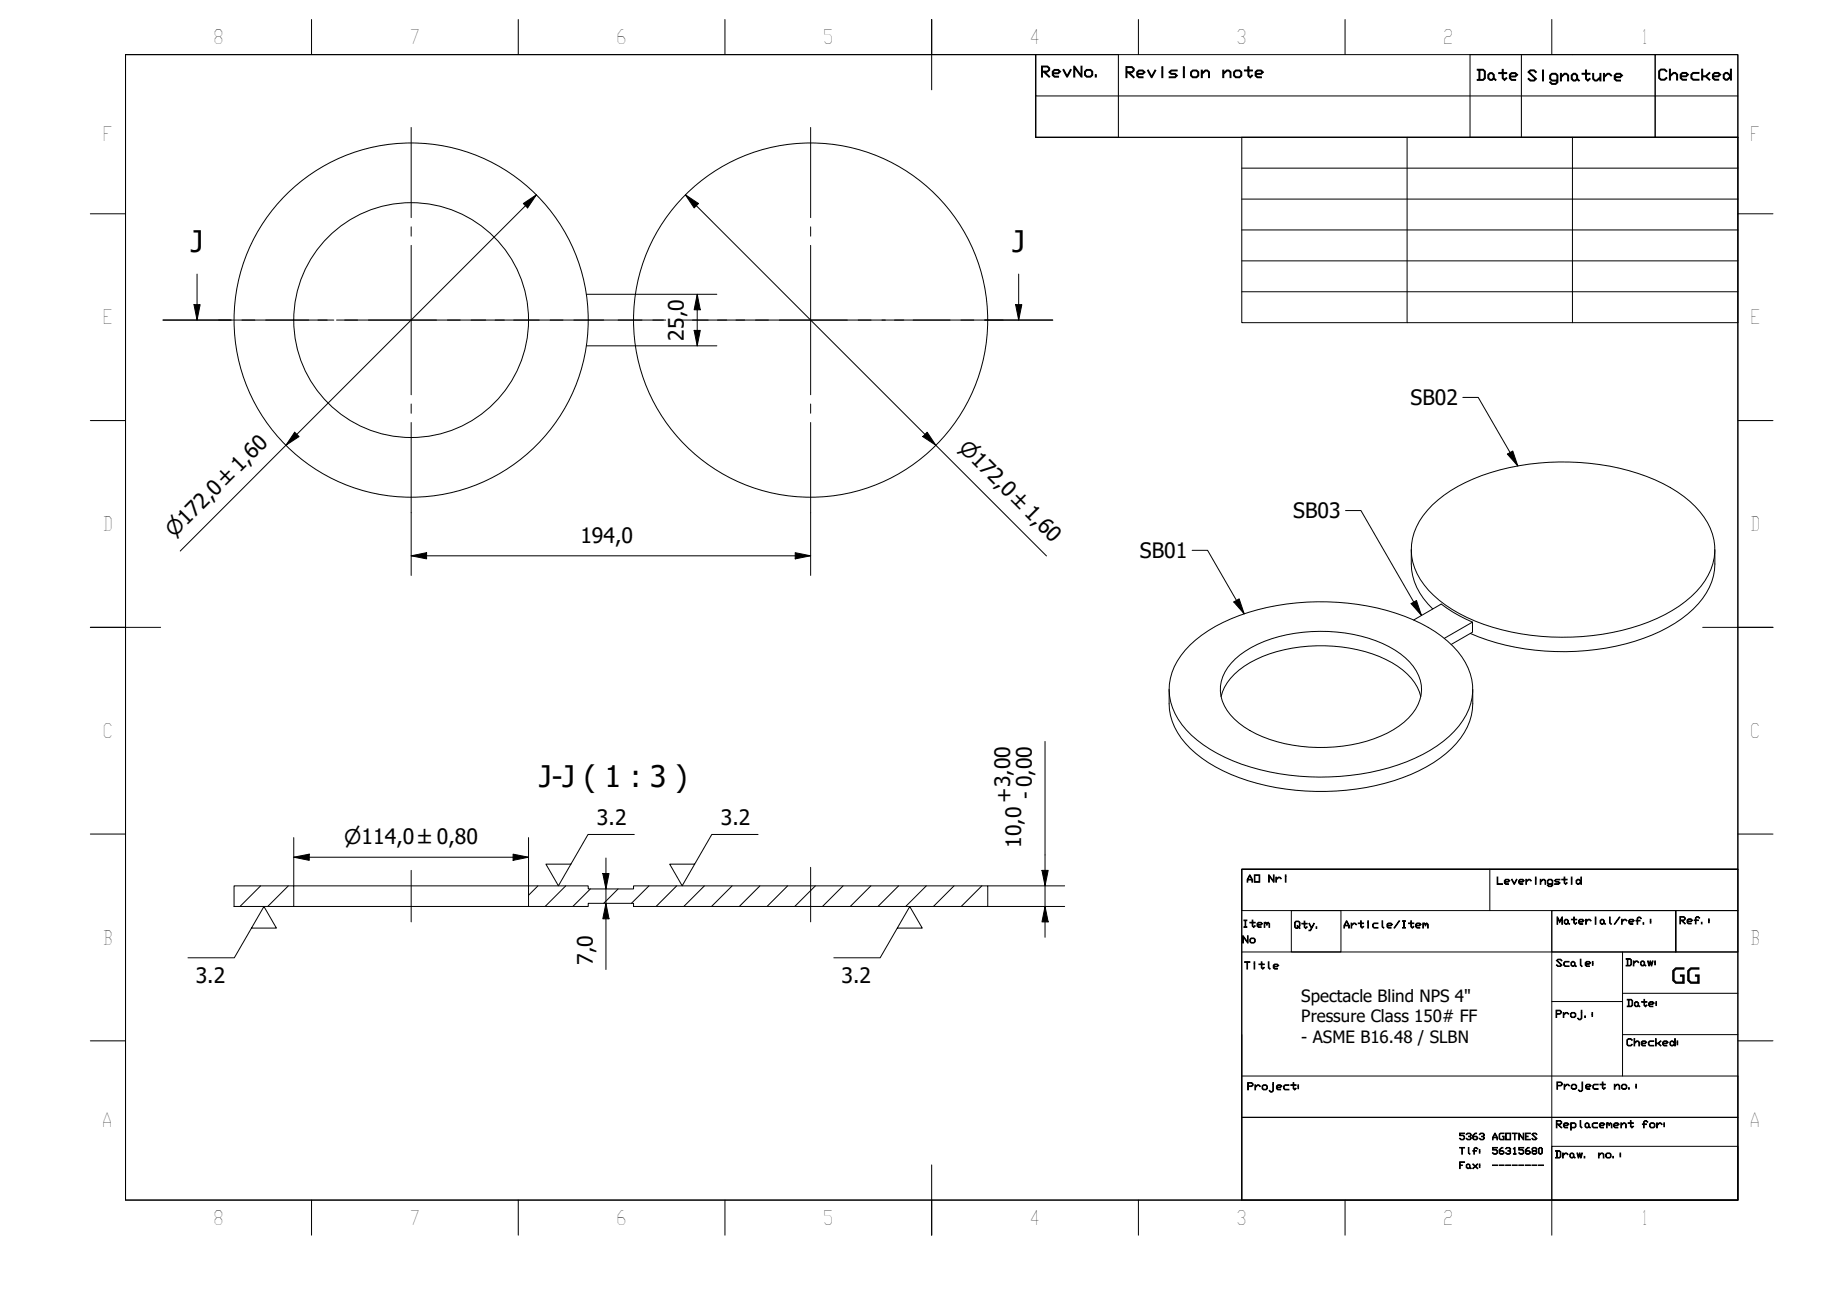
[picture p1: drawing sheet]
<svg xmlns="http://www.w3.org/2000/svg" width="297mm" height="210mm" viewBox="0 0 297 210" stroke-linecap="round" stroke-linejoin="round" font-family="sans-serif">
<!-- layer: Hatch (ISO) -->
<g fill="none" stroke="#000" stroke-width=".16">
<path d="M42.2 143.4l-3.3 3.3M46.7 143.4l-3.4 3.3M87.1 143.4l-1.5 1.5M91.6 143.4l-3.4 3.3M95.6 143.9l-2.9 2.8M100.1 143.9l-2.4 2.3M105.1 143.4l-2.9 2.8M109.5 143.4l-3.3 3.3M114 143.4l-3.3 3.3M118.5 143.4l-3.3 3.3M123 143.4l-3.3 3.3M127.5 143.4l-3.3 3.3"/>
<path d="M132 143.4l-3.3 3.3M136.5 143.4l-3.4 3.3M141 143.4l-3.4 3.3M145.5 143.4l-3.4 3.3M149.9 143.4l-3.3 3.3M154.4 143.4l-3.3 3.3M158.9 143.4l-3.3 3.3"/>
</g>
<!-- layer: Visible (ISO) -->
<g fill="none" stroke="#000" stroke-width=".16">
<path d="M94.9 47.6h8M94.9 56h8M228.5 88.9a11.6 11.6 0 0 0 .8 6.2 12.3 12.3 0 0 0 2.6 3.5M231.8 81.7a26.5 26.5 0 0 1 14.1-6.3 39.2 39.2 0 0 1 23.3 2.9 16 16 0 0 1 7.7 7.2 8.9 8.9 0 0 1-1.6 9.4 22.3 22.3 0 0 1-11.3 6.7 39.8 39.8 0 0 1-26.5-1.7 17 17 0 0 1-8.1-7 8.9 8.9 0 0 1 1.7-10.3zM277.6 88.9a11.5 11.5 0 0 1-.9 6.2 16.2 16.2 0 0 1-8 7.1 39.4 39.4 0 0 1-30.7 .3M189.3 111.6a11.5 11.5 0 0 0 .8 6.1 15.8 15.8 0 0 0 7.9 7 39.2 39.2 0 0 0 31.7 0 15.4 15.4 0 0 0 8.2-8 12.6 12.6 0 0 0 .5-5.1M192.6 104.4a26.5 26.5 0 0 1 14.1-6.4 39.3 39.3 0 0 1 23.3 2.9 16.1 16.1 0 0 1 7.7 7.2 8.8 8.8 0 0 1-1.5 9.4 22.4 22.4 0 0 1-11.4 6.8 39.9 39.9 0 0 1-26.5-1.7 17 17 0 0 1-8.1-7.1 8.9 8.9 0 0 1 1.7-10.3zM197.7 112.7a9 9 0 0 1 4.6-5.4 25.8 25.8 0 0 1 21-1.1 11.2 11.2 0 0 1 6.5 5.8l.2 .7M200 106.6a19.7 19.7 0 0 1 12.3-4.4 22.9 22.9 0 0 1 14.4 3.6 7.1 7.1 0 0 1 3.3 6.7 8.6 8.6 0 0 1-4.4 5.6 25.5 25.5 0 0 1-18.9 1.9 14.6 14.6 0 0 1-8.1-5.1 5.9 5.9 0 0 1 .7-7.6zM228.8 100.3l4.5-2.5a22.6 22.6 0 0 0 5.1 2.9M233.8 103.3l4.6-2.6v1.6l-3.5 2M37.9 143.4h9.7v3.3h-9.7z"/>
<path d="M47.6 146.7h38M47.6 143.4h38M85.6 143.4h9.6v.5h7.4v-.5h57.3v3.3h-57.3v-.5h-7.4v.5h-9.6z"/>
<circle cx="66.6" cy="51.8" r="28.7"/>
<circle cx="66.6" cy="51.8" r="19"/>
<circle cx="131.2" cy="51.8" r="28.7"/>
</g>
<!-- layer: Section Line (ISO) -->
<g fill="none" stroke="#000" stroke-width=".16">
<path d="M26.4 51.8h11M31.4 49.3h1l-.5 2.5zM31.9 44.4v7.4M39.2 51.8h2.1M43 51.8h11M55.8 51.8h2.1M59.6 51.8h11.1M72.4 51.8h2.1M76.3 51.8h11M89 51.8h2.1M92.9 51.8h11M105.7 51.8h2.1"/>
<path d="M109.5 51.8h11M122.3 51.8h2.1M126.1 51.8h11.1M138.9 51.8h2.1M142.8 51.8h11M155.5 51.8h2.1M159.4 51.8h11M164.4 49.3h1l-.5 2.5zM164.9 44.4v7.4"/>
</g>
<path d="M31.4 49.3h1l-.5 2.5zM164.4 49.3h1l-.5 2.5z" fill="#000"/>
<!-- layer: BOXES -->
<g fill="none" stroke="#000" stroke-width=".16">
<path d="M167.7 8.8v6.7h113.6M167.7 15.5v6.7h113.6M167.7 8.8h13.3v13.4h-13.3zM238 8.8h29.9v13.4h-29.9zM246.3 8.8v13.4M267.9 8.8h13.4v13.4h-13.4zM201 140.7h80.3h-80.3v6.7h80.3v-6.7v53.5h-80.3zM201 154.1h80.3M209 147.4h8.1v6.7h-8.1zM241.2 140.7v6.7M251.2 147.4h20.1v6.7v-6.7h10v6.7h-30.1zM251.2 147.4v46.8v-8.7h30.1v8.7"/>
<path d="M262.6 154.1v8h-11.4M201 174.1h80.3v6.7h-80.3v13.4M201 167.4v13.4h80.3v13.4M262.6 162.1v12M262.6 160.8h18.7M262.6 167.4h18.7M201 194.2h80.3"/>
</g>
<!-- layer: BORDER -->
<g fill="none" stroke="#000" stroke-width=".16">
<path d="M20.3 8.8h261v185.4h-261zM50.4 3.2v5.6M83.9 3.2v5.6M117.3 3.2v5.6M150.8 3.1v11.4M184.3 3.2v5.6M217.7 3.2v5.6M251.2 3.2v5.6M14.6 34.6h5.7M281.3 34.6h5.7M14.6 68.1h5.7M281.3 68.1h5.7"/>
<path d="M14.6 101.5h11.4M275.6 101.5h11.4M14.6 135h5.7M281.3 135h5.7M14.6 168.4h5.7M281.3 168.4h5.7M50.4 194.2v5.7M83.9 194.2v5.7M117.3 194.2v5.7M150.8 188.5v11.4M184.3 194.2v5.7M217.7 194.2v5.7"/>
<path d="M251.2 194.2v5.7"/>
</g>
<!-- layer: 0 -->
<path d="M20.3 8.8h147.4v13.4h113.6v118.5h-80.3v53.5h-180.7zM201 22.2h80.3v30h-80.3zM201 27.2h80.3M201 32.2h80.3M201 37.2h80.3M227.8 22.2v30M254.5 22.2v30M201 42.2h80.3M201 47.2h80.3" fill="none" stroke="#000" stroke-width=".16"/>
<!-- layer: Center Mark (ISO) -->
<g fill="none" stroke="#000" stroke-width=".16">
<path d="M66.6 20.6v14.6M66.6 36.7v1.5M66.6 39.7v24.2M131.2 20.6v14.6M131.2 36.7v1.5M131.2 39.7v24.2M35.4 51.8h14.6M51.5 51.8h1.5M54.5 51.8h24.1M80.1 51.8h1.5M83.1 51.8h14.6M100.1 51.8h7.3"/>
<path d="M112.1 51.8h2.5M116.1 51.8h1.5M119.1 51.8h24.2M144.8 51.8h1.5M147.8 51.8h14.6M66.6 65.4v1.5M66.6 68.4v14.6M131.2 65.4v1.5M131.2 68.4v14.6"/>
</g>
<!-- layer: Dimension (ISO) -->
<g fill="none" stroke="#000" stroke-width=".16">
<path d="M84.7 32.9l2.1-1.4-1.4 2.1zM86.8 31.5l-57.6 57.7M111 31.5l2.1 1.4-.7 .7zM111 31.5l58.4 58.5M102.9 56h13.1M102.9 47.6h13.1M112.4 53.5h1l-.5 2.5zM112.9 47.6l.5 2.5h-1zM112.9 47.6v8.4M47.7 69.9l.7 .8-2.1 1.4zM150.1 69.9l1.4 2.2-2.1-1.4zM66.6 90l2.5-.6v1z"/>
<path d="M66.6 90h64.6M66.6 83v10.1M128.7 89.4l2.5 .6-2.5 .4zM131.2 83v10.1M169.2 120v31.7M47.6 138.7l2.5-.5v1zM47.6 138.7h38M47.6 135.6v7.8M83.1 138.2l2.5 .5-2.5 .5zM85.6 135.6v7.8M98.1 138.9v18M97.6 141.4h1l-.5 2.5z"/>
<path d="M98.1 146.2l.5 2.5h-1zM159.9 143.4h12.4M159.9 146.7h12.4M168.7 140.9h1l-.5 2.5zM169.2 146.7l.5 2.5h-1z"/>
</g>
<g fill="#000">
<path d="M84.7 32.9l2.1-1.4-1.4 2.1zM111 31.5l2.1 1.4-.7 .7zM112.4 53.5h1l-.5 2.5zM112.9 47.6l.5 2.5h-1zM47.7 69.9l.7 .8-2.1 1.4zM150.1 69.9l1.4 2.2-2.1-1.4zM66.6 90l2.5-.6v1zM128.7 89.4l2.5 .6-2.5 .4zM47.6 138.7l2.5-.5v1zM83.1 138.2l2.5 .5-2.5 .5zM97.6 141.4h1l-.5 2.5zM98.1 146.2l.5 2.5h-1z"/>
<path d="M168.7 140.9h1l-.5 2.5zM169.2 146.7l.5 2.5h-1z"/>
</g>
<!-- layer: Centerline (ISO) -->
<path d="M66.6 140.9v8.3M131.2 140.4v8.8" fill="none" stroke="#000" stroke-width=".16"/>
<!-- layer: Symbol (ISO) -->
<path d="M236.8 64.3h2.5l6.4 11.1M244 73.5l.9-.5 .8 2.4zM193 89.1h2.5l5.9 10.2M199.7 97.4l.9-.5 .8 2.4zM217.8 82.6h2.5l9.8 17M228.4 97.7l.9-.5 .8 2.4zM102.7 135h-7.5l-4.8 8.4-2-3.5h4M122.7 135h-7.5l-4.8 8.4-2-3.5h4M40.7 150.2h4l-2-3.5-4.8 8.3h-7.5M145.2 150.2h4.1l-2-3.5-4.8 8.3h-7.5" fill="none" stroke="#000" stroke-width=".16"/>
<path d="M244 73.5l.9-.5 .8 2.4zM199.7 97.4l.9-.5 .8 2.4zM228.4 97.7l.9-.5 .8 2.4z" fill="#000"/>
<g font-size="4.8">
<text x="30.9" y="40.8">J</text>
<text x="163.9" y="40.8">J</text>
<text x="87.3" y="127.4">J-J ( 1 : 3 )</text>
</g>
<g font-size="3.4">
<text x="110.7" y="51.4" transform="rotate(-90 110.7 51.4)">,0</text>
<text x="110.7" y="55.1" transform="rotate(-90 110.7 55.1)">25</text>
<text x="228.3" y="65.6">SB02</text>
<text x="209.3" y="83.9">SB03</text>
<text x="93.9" y="87.8">194,0</text>
<text x="184.5" y="90.3">SB01</text>
<text x="163.7" y="129.9" transform="rotate(-90 163.7 129.9)">+3,00</text>
<text x="167.2" y="129.3" transform="rotate(-90 167.2 129.3)">- 0,00</text>
<text x="96.6" y="133.5">3.2</text>
<text x="116.7" y="133.5">3.2</text>
<text x="165.3" y="137.2" transform="rotate(-90 165.3 137.2)">10,0</text>
<text x="31.7" y="159">3.2</text>
<text x="95.9" y="156.2" transform="rotate(-90 95.9 156.2)">7,0</text>
<text x="136.2" y="159">3.2</text>
<text x="270.5" y="159.1">GG</text>
</g>
<g font-size="3.3">
<text x="155.1" y="72.6" transform="rotate(45 155.1 72.6)">⌀172,0 ±1,60</text>
<text x="28.2" y="87.1" transform="rotate(-45 28.2 87.1)">⌀172,0 ±1,60</text>
<text x="55.7" y="136.6">⌀114,0 ±0,80</text>
</g>
<g font-size="3.2">
<text x="34.5" y="7.1">8</text>
<text x="66.3" y="7.1">7</text>
<text x="99.7" y="7.1">6</text>
<text x="133.2" y="7.1">5</text>
<text x="166.6" y="7.2">4</text>
<text x="200.1" y="7.1">3</text>
<text x="233.6" y="7.1">2</text>
<text x="265.6" y="7.1">1</text>
<text x="16.6" y="22.9">F</text>
<text x="283.3" y="22.9">F</text>
<text x="16.6" y="52.5">E</text>
<text x="283.3" y="52.5">E</text>
<text x="16.6" y="85.9">D</text>
<text x="283.3" y="85.9">D</text>
<text x="16.6" y="119.4">C</text>
<text x="283.3" y="119.4">C</text>
<text x="16.6" y="152.9">B</text>
<text x="283.3" y="152.9">B</text>
<text x="16.5" y="182.4">A</text>
<text x="283.2" y="182.4">A</text>
<text x="34.5" y="198.2">8</text>
<text x="66.3" y="198.2">7</text>
<text x="99.7" y="198.2">6</text>
<text x="133.2" y="198.2">5</text>
<text x="166.6" y="198.3">4</text>
<text x="200.1" y="198.2">3</text>
<text x="233.6" y="198.2">2</text>
<text x="265.6" y="198.2">1</text>
</g>
<g font-size="2.7">
<text x="210.6" y="162.2">Spectacle Blind NPS 4&quot;</text>
<text x="210.6" y="165.5">Pressure Class 150# FF</text>
<text x="210.6" y="168.8">- ASME B16.48 / SLBN</text>
</g>
<g font-size="2.4">
<text x="168.4" y="12.4">RevNo.</text>
<text x="182" y="12.5">Revision</text>
<text x="197.7" y="12.5">note</text>
<text x="238.9" y="13">Date</text>
<text x="247.1" y="13.1">Signature</text>
<text x="268.3" y="12.9">Checked</text>
</g>
<g font-size="1.6">
<text x="201.7" y="142.8">AO</text>
<text x="205.2" y="142.8">Nri</text>
<text x="242.2" y="143.1">Leveringstid</text>
<text x="251.9" y="149.6">Material/ref.:</text>
<text x="271.8" y="149.5">Ref.:</text>
<text x="201" y="150.1">Item</text>
<text x="201" y="152.6">No</text>
<text x="209.4" y="150.2">Qty.</text>
<text x="217.4" y="150.2">Article/Item</text>
<text x="201.3" y="156.8">Title</text>
<text x="251.8" y="156.4">Scale:</text>
<text x="263.1" y="156.3">Draw:</text>
<text x="251.7" y="164.7">Proj.:</text>
<text x="263.2" y="162.9">Date:</text>
<text x="263.2" y="169.3">Checked:</text>
<text x="201.8" y="176.4">Project:</text>
<text x="251.9" y="176.3">Project</text>
<text x="261.2" y="176.3">no.:</text>
<text x="251.8" y="182.5">Replacement</text>
<text x="265.7" y="182.5">for:</text>
<text x="251.6" y="187.4">Draw.</text>
<text x="258.6" y="187.4">no.:</text>
</g>
<g font-size="1.5">
<text x="236.1" y="184.4">5363 AGOTNES</text>
<text x="236.1" y="186.8">Tlf: 56315680</text>
<text x="236.1" y="189.1">Fax: --------</text>
</g>
</svg>
